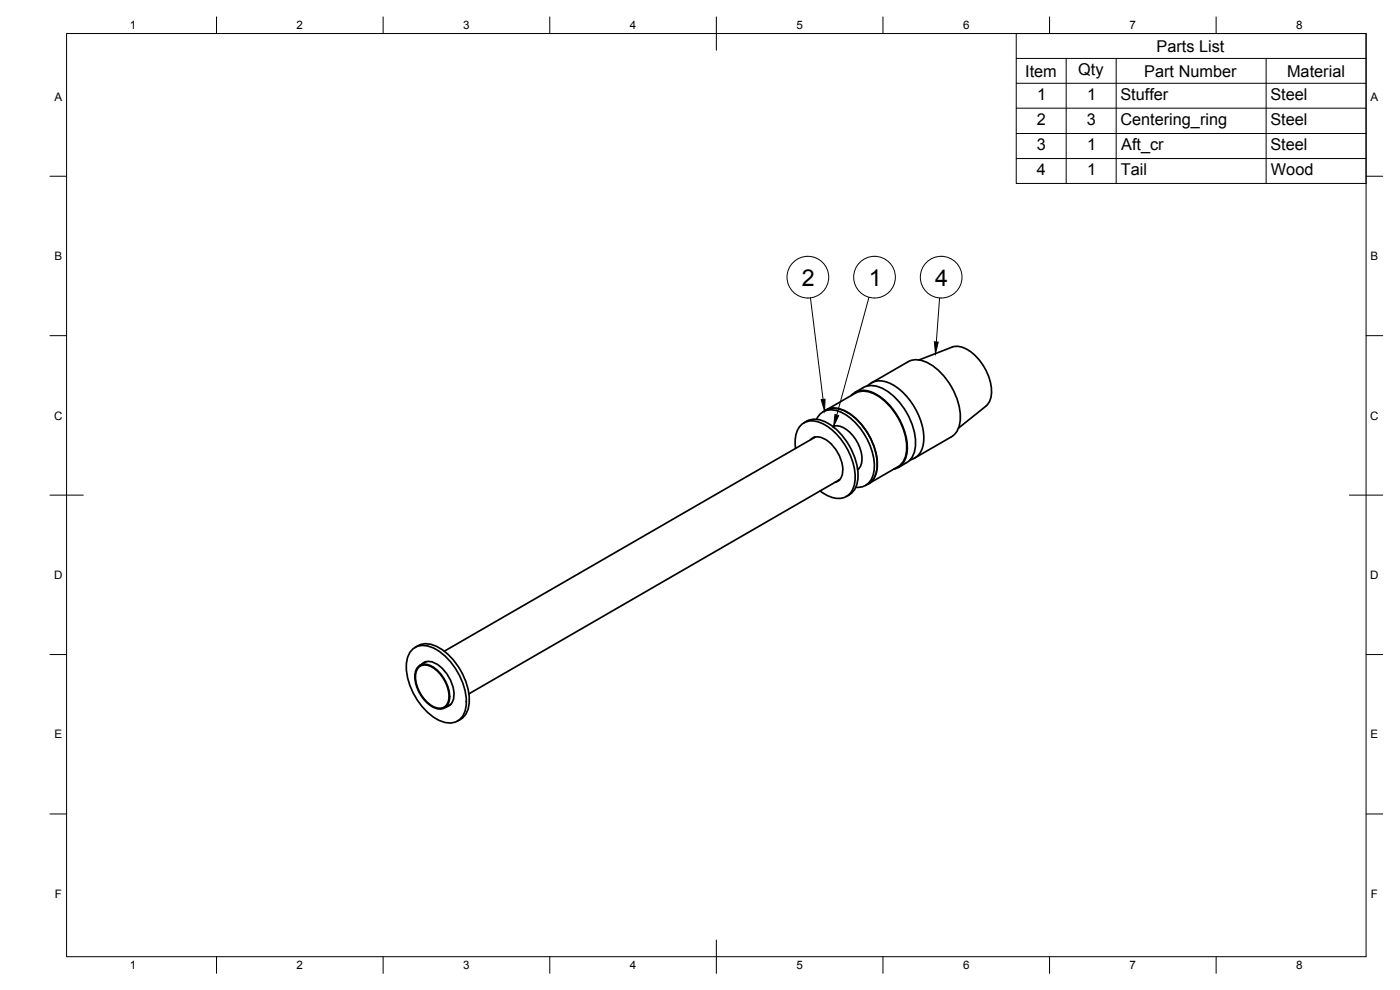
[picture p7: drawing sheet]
<svg xmlns="http://www.w3.org/2000/svg" width="420mm" height="297mm" viewBox="0 0 420 297" stroke-linecap="round" stroke-linejoin="round" font-family="sans-serif">
<!-- layer: Visible -->
<g fill="none" stroke="#000" stroke-width=".51">
<path d="M255.5 118.7a5.3 5.3 0 0 1 6.4-.9 19.6 19.6 0 0 1 10.3 17.8 5.3 5.3 0 0 1-4 5.2M256.6 117.7a7.1 7.1 0 0 1 6.3-1.9 17.3 17.3 0 0 1 10.6 10.9 13 13 0 0 1 .5 10l-1.1 1.6-.8 .5M260.1 115.9a6.2 6.2 0 0 1 8.2-.2 20.2 20.2 0 0 1 8.9 16.6 6 6 0 0 1-4.2 5.9M261.6 114.9l10.9-6.4a7.5 7.5 0 0 1 8.1 1.8 19.8 19.8 0 0 1 7.5 16.6 5.8 5.8 0 0 1-2.6 4.2M275.8 108l9.9-3.8a7.4 7.4 0 0 1 7.3 2.8 14.7 14.7 0 0 1 4.3 12.6l-.8 1.6-.6 .6-8.3 6.7M238.8 134.5a7.5 7.5 0 0 1 2.2-7.5 6.5 6.5 0 0 1 7.1 .8 19.5 19.5 0 0 1 8.4 16.9 5 5 0 0 1-7.2 4.4l-3.2-1.8M241.2 126.9a6.4 6.4 0 0 1 7.8 .4 19.3 19.3 0 0 1 8.4 17.1 5.6 5.6 0 0 1-3.4 4.6M243.3 131.9a3.9 3.9 0 0 1 5.4 .6 11.2 11.2 0 0 1 4.1 9.8 2.95 2.95 0 0 1-2.2 2.4M244.3 131.2l-.2 .2M244.5 131.2h.1M244.6 131.2l-111.3 64.2M245.1 125.8a5 5 0 0 1 7.3-2.1 19.3 19.3 0 0 1 10 17.2 5.1 5.1 0 0 1-5.6 5.3"/>
<path d="M247.9 123l8.8-5.1a7.4 7.4 0 0 1 8 1.8 19.4 19.4 0 0 1 7.3 16.3 5.7 5.7 0 0 1-2.5 4M247.9 123l-.9 .6M247.9 123a7.4 7.4 0 0 1 8 1.8 19.4 19.4 0 0 1 7.3 16.3 5.7 5.7 0 0 1-2.5 4M249.9 128a5.8 5.8 0 0 1 5.9 2.6 9.8 9.8 0 0 1 2.5 9.2l-.9 1.1M250.4 127.8l-.4 .2 .1-.1M272.1 138.8l-2.5 1.5M285.5 131.1l-10.9 6.3M251.8 144.1l-.3 .1M251.9 144h.1M252 143.9l-111.3 64.3M257.7 140.6l-.3 .2h.2M269.5 140l-9.7 5.7"/>
<path d="M123.5 195.1a5.7 5.7 0 0 1 7.4-.2 19.6 19.6 0 0 1 9 16.9 5.1 5.1 0 0 1-7.8 4.5 19.3 19.3 0 0 1-10.1-17.5 6.5 6.5 0 0 1 1.5-3.7zM124.6 194.3a6.5 6.5 0 0 1 7.8 .4 19.3 19.3 0 0 1 8.3 17 5.6 5.6 0 0 1-3.4 4.7M126.6 199.3a3.9 3.9 0 0 1 5.4 .6 11.2 11.2 0 0 1 4.1 9.8 2.95 2.95 0 0 1-2.1 2.4M127.7 198.6l-.2 .2M127.9 198.5l-1.9 1.1M125.5 200a3.6 3.6 0 0 1 5 .5 10.7 10.7 0 0 1 4.2 10.3 3.1 3.1 0 0 1-5 1.2 10.8 10.8 0 0 1-4.9-10.7zM125.7 200.2a3.5 3.5 0 0 1 4.8 .5 10.4 10.4 0 0 1 4 9.9 2.96 2.96 0 0 1-4.8 1.2 10.4 10.4 0 0 1-4.8-10.4zM135.1 211.5l-.3 .1M135.3 211.3l-1.9 1.1"/>
</g>
<!-- layer: BORDER -->
<g fill="none" stroke="#000" stroke-width=".3">
<path d="M20 10.1h390v276.9h-390zM65 5.1v5M115 5.1v5M165 5.1v5M215 5.1v10M265 5.1v5M315 5.1v5M365 5.1v5M15 52.9h5M410 52.9h5M15 100.7h5M410 100.7h5"/>
<path d="M15 148.6h10M405 148.6h10M15 196.4h5M410 196.4h5M15 244.2h5M410 244.2h5M65 287v5M115 287v5M165 287v5M215 282.1v9.9M265 287v5M315 287v5"/>
<path d="M365 287v5"/>
</g>
<!-- layer: Parts Lists -->
<path d="M305 10.1h105v44.9h-105zM305 17.5h105M320 17.5v37.5M335 17.5v37.5M380 17.5v37.5M305 25h105M305 32.5h105M305 40.1h105M305 47.6h105" fill="none" stroke="#000" stroke-width=".3"/>
<!-- layer: Balloons -->
<g fill="none" stroke="#000" stroke-width=".3">
<path d="M243.2 89.4l3.8 30.4M260.8 89.2l-9.7 35.4M282 89.4l-1 13.2"/>
<circle cx="242.5" cy="83.2" r="6.3"/>
<circle cx="262.5" cy="83.2" r="6.3"/>
<circle cx="282.5" cy="83.2" r="6.3"/>
</g>
<path d="M246.4 119.9l1.2-.1-.1 3.5zM280.4 102.6h1.2l-.8 3.5zM250.6 124.4l1.1 .3-1.5 3.2z" fill="#000" stroke="#000" stroke-width=".3"/>
<g font-size="7">
<text x="240.6" y="85.7">2</text>
<text x="260.8" y="85.7">1</text>
<text x="280.6" y="85.7">4</text>
</g>
<g font-size="4.9">
<text x="347.1" y="15.5">Parts List</text>
<text x="307.7" y="23">Item</text>
<text x="323.6" y="22.5">Qty</text>
<text x="343.4" y="23">Part Number</text>
<text x="386.3" y="23">Material</text>
<text x="311.3" y="29.9">1</text>
<text x="326.3" y="29.9">1</text>
<text x="336.3" y="30">Stuffer</text>
<text x="381.3" y="30">Steel</text>
<text x="311.2" y="37.4">2</text>
<text x="326.1" y="37.4">3</text>
<text x="336.2" y="37.5">Centering_ring</text>
<text x="381.3" y="37.5">Steel</text>
<text x="311.1" y="45">3</text>
<text x="326.3" y="45">1</text>
<text x="336.5" y="45.1">Aft_cr</text>
<text x="381.3" y="45.1">Steel</text>
<text x="311.2" y="52.5">4</text>
<text x="326.3" y="52.5">1</text>
<text x="336.4" y="52.6">Tail</text>
<text x="381.4" y="52.6">Wood</text>
</g>
<g font-size="3.5">
<text x="39" y="8.8">1</text>
<text x="89" y="8.8">2</text>
<text x="139" y="8.8">3</text>
<text x="189" y="8.8">4</text>
<text x="239" y="8.8">5</text>
<text x="289" y="8.8">6</text>
<text x="339" y="8.8">7</text>
<text x="389" y="8.8">8</text>
<text x="16.3" y="30.2">A</text>
<text x="411.3" y="30.2">A</text>
<text x="16.3" y="78">B</text>
<text x="411.3" y="78">B</text>
<text x="16.2" y="125.9">C</text>
<text x="411.2" y="125.9">C</text>
<text x="16.2" y="173.7">D</text>
<text x="411.2" y="173.7">D</text>
<text x="16.3" y="221.6">E</text>
<text x="411.3" y="221.6">E</text>
<text x="16.4" y="269.4">F</text>
<text x="411.4" y="269.4">F</text>
<text x="39" y="290.8">1</text>
<text x="89" y="290.8">2</text>
<text x="139" y="290.8">3</text>
<text x="189" y="290.8">4</text>
<text x="239" y="290.8">5</text>
<text x="289" y="290.8">6</text>
<text x="339" y="290.8">7</text>
<text x="389" y="290.8">8</text>
</g>
</svg>
